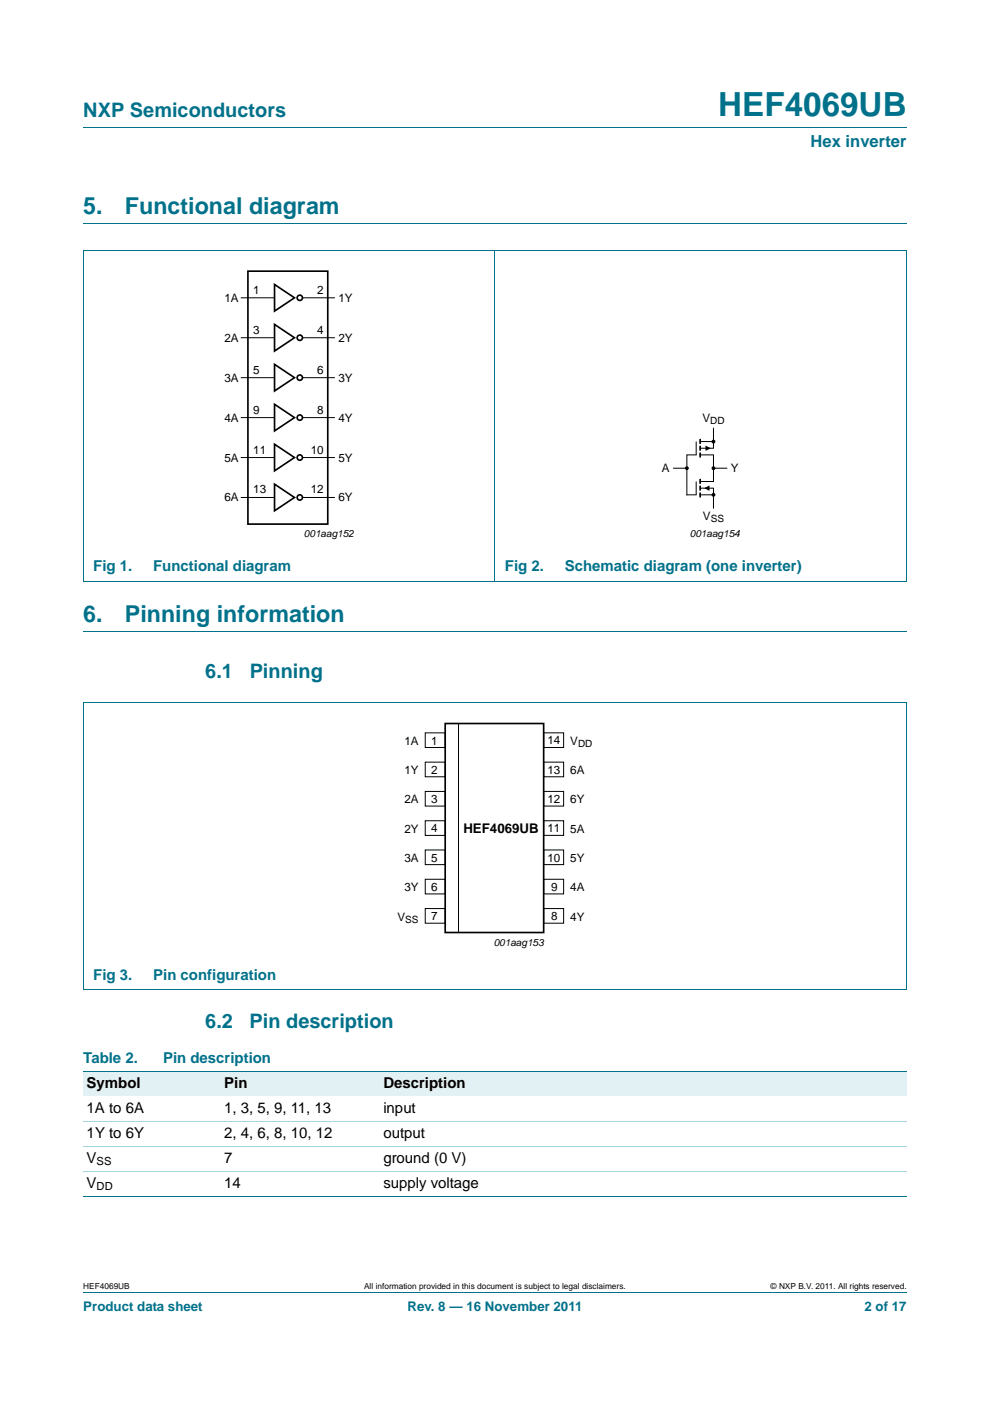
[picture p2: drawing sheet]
<svg xmlns="http://www.w3.org/2000/svg" width="210mm" height="297mm" viewBox="0 0 210 297" stroke-linecap="round" stroke-linejoin="round" font-family="sans-serif">
<g fill="none" stroke="#00718a" stroke-width=".21">
<path d="M17.7 27h174.6M17.6 53.1h174.7M17.7 47.4h174.6M17.7 53.1v70.1M105 53v70.3M192.3 53.1v70.1M17.6 123.2h174.7M17.7 133.8h174.6M17.6 149h174.7M17.7 149v60.8M192.3 149v60.8M17.6 209.8h174.7"/>
<path d="M17.7 273.9h174.6"/>
</g>
<g fill="none" stroke="#000" stroke-width=".21">
<path d="M51.2 63.1h7M51.2 71.6h7M64.2 63.1h6.7M64.2 71.6h6.7M51.2 80.1h7M51.2 88.5h7M51.2 97h7M64.2 80.1h6.7M64.2 88.5h6.7M64.2 97h6.7M142.9 99.3h2.8M147.7 93.6v2.8h-2v8.5h2v-2.8"/>
<path d="M148.5 96.4h2.8v5.7h-2.8M148.5 93.6h2.8M151.3 90.8v4.2h-2.8M151.3 99.3h2.9M51.2 105.5h7M64.2 105.5h6.7M148.5 103.5h2.8v4.2M148.5 104.9h2.8M90.2 155.4h4.2v3.1h-4.2zM97.2 153.4v44.4M115.3 155.4h4.2v3.1h-4.2zM90.2 161.6h4.2v3.1h-4.2z"/>
<path d="M90.2 167.8h4.2v3.1h-4.2zM90.2 174h4.2v3.1h-4.2zM115.3 167.8h4.2v3.1h-4.2zM115.3 174h4.2v3.1h-4.2zM115.3 161.6h4.2v3.1h-4.2zM90.2 180.2h4.2v3.1h-4.2zM90.2 186.4h4.2v3.1h-4.2zM90.2 192.6h4.2v3.1h-4.2zM115.3 192.6h4.2v3.1h-4.2zM115.3 180.2h4.2v3.1h-4.2zM115.3 186.4h4.2v3.1h-4.2z"/>
</g>
<g fill="none" stroke="#000" stroke-width=".35">
<path d="M52.6 57.5h16.9v53.6h-16.9zM58.2 60.3l4.3 2.8-4.3 2.9zM58.2 68.8l4.3 2.8-4.3 2.8zM58.2 77.3l4.3 2.8-4.3 2.8zM58.2 85.7l4.3 2.8-4.3 2.9zM58.2 94.2l4.3 2.8-4.3 2.8zM148.5 93.1v1M148.5 94.5v1.1M148.5 96v1M58.2 102.7l4.3 2.8-4.3 2.8zM148.5 101.5v1.1M148.5 103v1"/>
<path d="M148.5 104.4v1.1M94.4 153.4h20.9v44.3h-20.9z"/>
<circle cx="63.6" cy="63.1" r=".56"/>
<circle cx="63.6" cy="71.6" r=".56"/>
<circle cx="63.6" cy="97" r=".56"/>
<circle cx="63.6" cy="88.5" r=".56"/>
<circle cx="63.6" cy="80.1" r=".56"/>
<circle cx="63.6" cy="105.5" r=".56"/>
</g>
<g fill="#000" stroke="#000" stroke-width=".25">
<circle cx="145.7" cy="99.3" r=".28"/>
<circle cx="151.3" cy="99.3" r=".28"/>
<circle cx="151.3" cy="93.6" r=".28"/>
<circle cx="151.3" cy="104.9" r=".28"/>
</g>
<path d="M149.6 94.5l1.2 .5-1.2 .6zM149.4 103.5l1.1-.6v1.2z" fill="#000"/>
<g fill="#e2f1f4">
<path d="M17.7 227.1h29.2v5.3h-29.2z"/>
<path d="M46.9 227.1h33.7v5.3h-33.7z"/>
<path d="M80.6 227.1h111.7v5.3h-111.7z"/>
</g>
<path d="M17.7 227.1h174.6M17.7 253.6h174.6" fill="none" stroke="#00718a" stroke-width=".21"/>
<path d="M17.7 237.7h174.6M17.7 243h174.6M17.7 248.3h174.6" fill="none" stroke="#a5d5dc" stroke-width=".21"/>
<text font-size="7" fill="#00718a" x="152.3" y="24.6">HEF4069UB</text>
<g font-size="4.9" fill="#00718a">
<text x="17.7" y="45.4">5.</text>
<text x="26.5" y="45.4">Functional diagram</text>
<text x="17.7" y="131.8">6.</text>
<text x="26.5" y="131.8">Pinning information</text>
</g>
<g font-size="4.2" fill="#00718a">
<text x="17.7" y="24.9">NXP Semiconductors</text>
<text x="43.5" y="143.7">6.1</text>
<text x="53" y="143.7">Pinning</text>
<text x="43.5" y="218">6.2</text>
<text x="52.9" y="218">Pin description</text>
</g>
<text font-size="3.5" fill="#00718a" x="171.9" y="31.1">Hex inverter</text>
<g font-size="3.2" fill="#00718a">
<text x="19.8" y="121.1">Fig 1.</text>
<text x="32.5" y="121.1">Functional diagram</text>
<text x="107.1" y="121.1">Fig 2.</text>
<text x="119.8" y="121.1">Schematic diagram (one inverter)</text>
<text x="19.8" y="207.7">Fig 3.</text>
<text x="32.5" y="207.7">Pin configuration</text>
<text x="17.7" y="225.4">Table 2.</text>
<text x="34.6" y="225.4">Pin description</text>
</g>
<g font-size="3.2">
<text x="18.4" y="230.7">Symbol</text>
<text x="47.6" y="230.7">Pin</text>
<text x="81.3" y="230.7">Description</text>
<text x="18.4" y="235.9">1A to 6A</text>
<text x="47.6" y="235.9">1, 3, 5, 9, 11, 13</text>
<text x="81.3" y="235.9">input</text>
<text x="18.4" y="241.2">1Y to 6Y</text>
<text x="47.6" y="241.2">2, 4, 6, 8, 10, 12</text>
<text x="81.3" y="241.2">output</text>
<text x="18.4" y="246.5">V</text>
<text x="18.4" y="251.8">V</text>
<text x="47.6" y="246.5">7</text>
<text x="47.6" y="251.8">14</text>
<text x="81.3" y="246.5">ground (0 V)</text>
<text x="81.3" y="251.8">supply voltage</text>
</g>
<text font-size="2.8" x="98.3" y="176.5">HEF4069UB</text>
<g font-size="2.8" fill="#00718a">
<text x="17.7" y="277.9">Product data sheet</text>
<text x="86.4" y="277.9">Rev. 8 — 16 November 2011</text>
<text x="183.4" y="277.9">2 of 17</text>
</g>
<g font-size="2.5">
<text x="47.6" y="64">1A</text>
<text x="53.7" y="62.3">1</text>
<text x="67.3" y="62.3">2</text>
<text x="71.8" y="64">1Y</text>
<text x="53.7" y="70.8">3</text>
<text x="67.3" y="70.8">4</text>
<text x="47.6" y="72.5">2A</text>
<text x="71.8" y="72.5">2Y</text>
<text x="47.6" y="80.9">3A</text>
<text x="53.7" y="79.2">5</text>
<text x="67.3" y="79.2">6</text>
<text x="71.8" y="80.9">3Y</text>
<text x="47.6" y="89.4">4A</text>
<text x="53.7" y="87.7">9</text>
<text x="67.3" y="87.7">8</text>
<text x="71.8" y="89.4">4Y</text>
<text x="149" y="89.4">V</text>
<text x="47.6" y="97.9">5A</text>
<text x="53.7" y="96.2">11</text>
<text x="65.9" y="96.2">10</text>
<text x="71.8" y="97.9">5Y</text>
<text x="140.4" y="100.1">A</text>
<text x="155" y="100.1">Y</text>
<text x="47.6" y="106.3">6A</text>
<text x="53.7" y="104.6">13</text>
<text x="65.9" y="104.6">12</text>
<text x="71.8" y="106.3">6Y</text>
<text x="149.1" y="110.3">V</text>
<text x="85.8" y="157.9">1A</text>
<text x="91.5" y="157.8">1</text>
<text x="116.1" y="157.8">14</text>
<text x="121" y="157.9">V</text>
<text x="85.8" y="164.1">1Y</text>
<text x="91.5" y="164.1">2</text>
<text x="116.1" y="164.1">13</text>
<text x="121" y="164.1">6A</text>
<text x="85.8" y="170.3">2A</text>
<text x="91.5" y="170.3">3</text>
<text x="116.1" y="170.3">12</text>
<text x="121" y="170.3">6Y</text>
<text x="85.8" y="176.6">2Y</text>
<text x="91.5" y="176.5">4</text>
<text x="116.1" y="176.5">11</text>
<text x="121" y="176.6">5A</text>
<text x="85.8" y="182.8">3A</text>
<text x="91.5" y="182.7">5</text>
<text x="116.1" y="182.7">10</text>
<text x="121" y="182.8">5Y</text>
<text x="85.8" y="189">3Y</text>
<text x="91.5" y="188.9">6</text>
<text x="116.9" y="188.9">9</text>
<text x="121" y="189">4A</text>
<text x="84.3" y="195.2">V</text>
<text x="91.5" y="195.1">7</text>
<text x="116.9" y="195.1">8</text>
<text x="121" y="195.2">4Y</text>
</g>
<g font-size="2.4">
<text x="20.5" y="247.1">SS</text>
<text x="20.5" y="252.4">DD</text>
</g>
<g font-size="2.1">
<text x="150.6" y="89.9">DD</text>
<text x="64.5" y="113.9">001aag152</text>
<text x="146.3" y="113.9">001aag154</text>
<text x="150.7" y="110.8">SS</text>
<text x="122.6" y="158.4">DD</text>
<text x="86" y="195.7">SS</text>
<text x="104.7" y="200.5">001aag153</text>
</g>
<g font-size="1.8">
<text x="17.7" y="273.3">HEF4069UB</text>
<text x="77.2" y="273.3">All information provided in this document is subject to legal disclaimers.</text>
<text x="163.5" y="273.3">© NXP B.V. 2011. All rights reserved.</text>
</g>
</svg>
